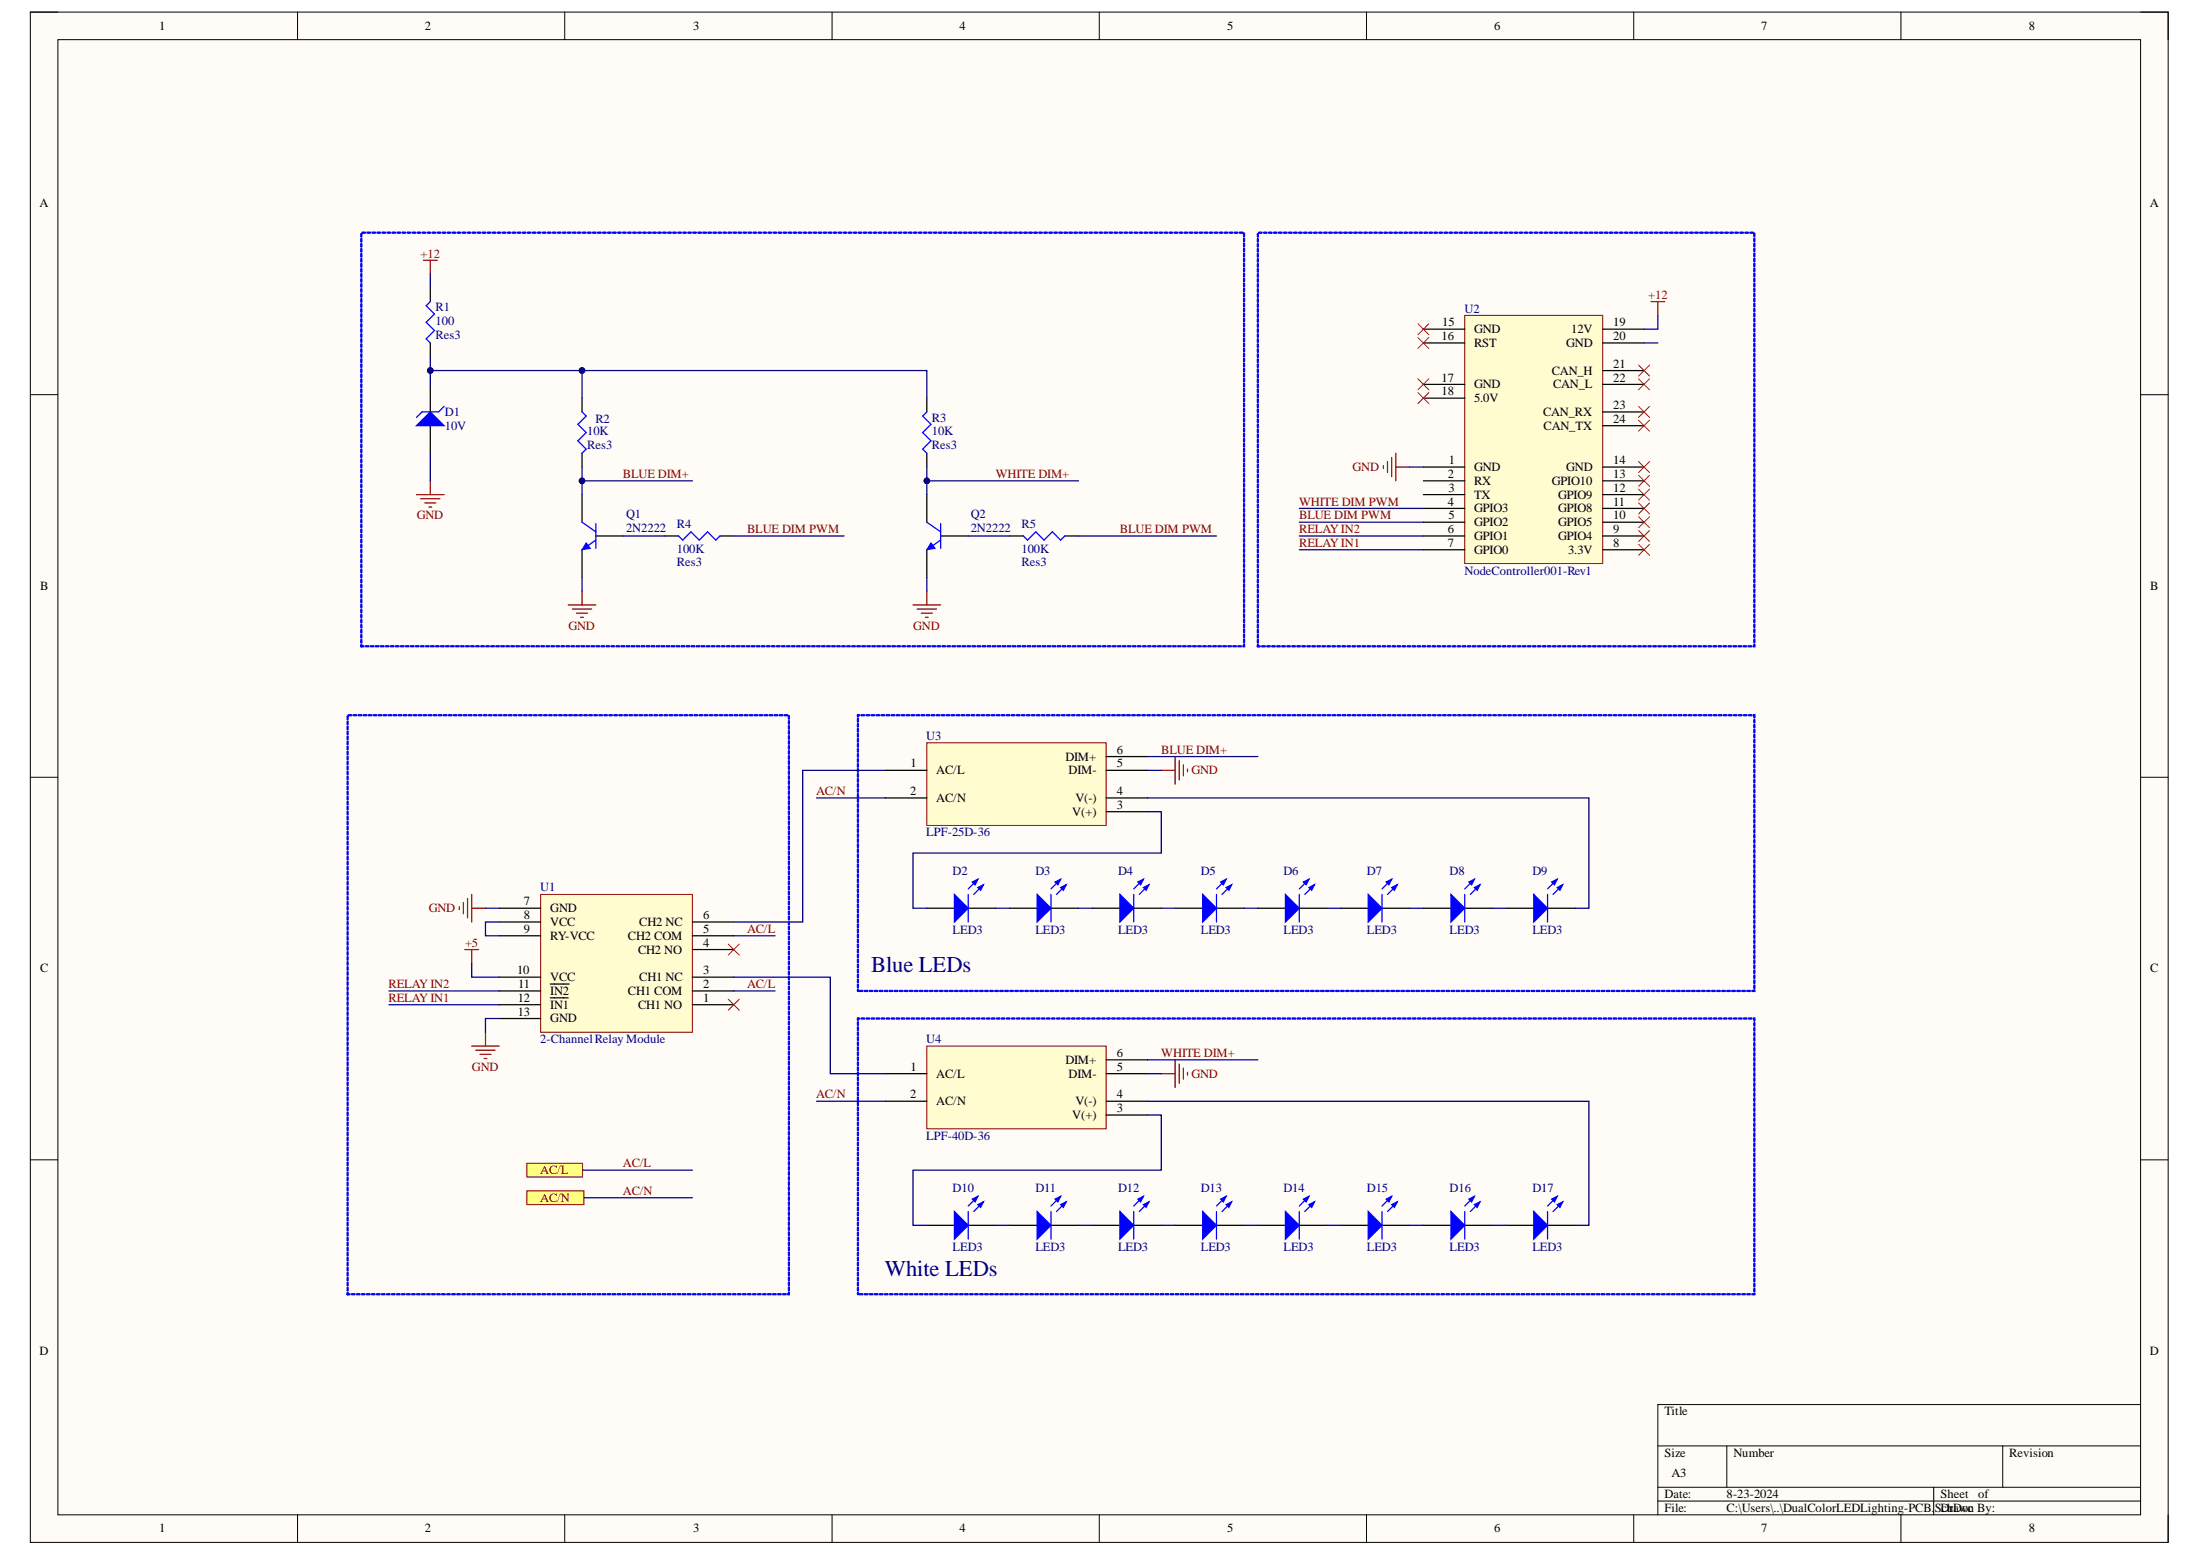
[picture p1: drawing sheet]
# Altium project DualColorLEDLighting-PCB.PrjPcb
1 sheet, 31 parts. Net scope: flat (ports and power ports of the same name join across sheets).

## Sheet DualColorLEDLighting-PCB.SchDoc
size A3; SheetNumber: 1; SheetTotal: 1

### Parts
(Parts that share a designator on the sheet are numbered #1, #2 ... from top to bottom, then left to right.)
D1  10V  [DIODE-0.7]
D2  LED3  [3.5X2.8X1.9]
D3  LED3  [3.5X2.8X1.9]
D4  LED3  [3.5X2.8X1.9]
D5  LED3  [3.5X2.8X1.9]
D6  LED3  [3.5X2.8X1.9]
D7  LED3  [3.5X2.8X1.9]
D8  LED3  [3.5X2.8X1.9]
D9  LED3  [3.5X2.8X1.9]
D10  LED3  [3.5X2.8X1.9]
D11  LED3  [3.5X2.8X1.9]
D12  LED3  [3.5X2.8X1.9]
D13  LED3  [3.5X2.8X1.9]
D14  LED3  [3.5X2.8X1.9]
D15  LED3  [3.5X2.8X1.9]
D16  LED3  [3.5X2.8X1.9]
D17  LED3  [3.5X2.8X1.9]
Q1  2N2222  [TO-226-AA]
Q2  2N2222  [TO-226-AA]
R1  Res3  value 100  [J1-0603]
R2  Res3  value 10K  [J1-0603]
R3  Res3  value 10K  [J1-0603]
R4  Res3  value 100K  [J1-0603]
R5  Res3  value 100K  [J1-0603]
R?#1  Res3  value 10K  [J1-0603]
R?#2  Res3  value 10K  [J1-0603]
U1  2-Channel Relay Module
U2  NodeController001-Rev1
U3  LPF-25D-36
U4  LPF-40D-36
U?  DS 3231 Module  [RAD0.1B]

### Blocks framed on the sheet
Blue LEDs: D2-D9 U3
White LEDs: D10-D17 U4

### Ports
AC/L, AC/N

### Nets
3.3: R?#1.2 R?#2.2 U2.8(3.3V)
+5: U1.10(VCC)
+12: R1.2 U2.19(12V)
GND: D1.1(A) Q1.3(E) Q2.3(E) U1.7(GND) U1.13(GND) U2.1(GND) U2.14(GND) U3.5(DIM-) U4.5(DIM-) U?.6(GND)
AC/L: U1.2(CH1_COM) U1.5(CH2_COM) ; port AC/L
AC/N: U3.2(AC/N) U4.2(AC/N) ; port AC/N
BLUE DIM PWM: R4.1 R5.1 U2.9(GPIO4)
BLUE DIM+: Q1.1(C) R2.2 U3.6(DIM+)
RELAY IN1: U1.12(~{IN1}) U2.7(GPIO0)
RELAY IN2: U1.11(~{IN2}) U2.6(GPIO1)
WHITE DIM PWM: U2.10(GPIO5)
WHITE DIM+: Q2.1(C) R3.1 U4.6(DIM+)
NetD1_2: D1.2(K) R1.1 R2.1 R3.2
NetD2_1: D2.1(A) U3.3(V(+))
NetD2_2: D2.2(K) D3.1(A)
NetD3_2: D3.2(K) D4.1(A)
NetD4_2: D4.2(K) D5.1(A)
NetD5_2: D5.2(K) D6.1(A)
NetD6_2: D6.2(K) D7.1(A)
NetD7_2: D7.2(K) D8.1(A)
NetD8_2: D8.2(K) D9.1(A)
NetD9_2: D9.2(K) U3.4(V(-))
NetD10_1: D10.1(A) U4.3(V(+))
NetD10_2: D10.2(K) D11.1(A)
NetD11_2: D11.2(K) D12.1(A)
NetD12_2: D12.2(K) D13.1(A)
NetD13_2: D13.2(K) D14.1(A)
NetD14_2: D14.2(K) D15.1(A)
NetD15_2: D15.2(K) D16.1(A)
NetD16_2: D16.2(K) D17.1(A)
NetD17_2: D17.2(K) U4.4(V(-))
NetQ1_2: Q1.2(B) R4.2
NetQ2_2: Q2.2(B) R5.2
NetR?#1_1: R?#1.1 U?.2(SQW)
NetR?#2_1: R?#2.1 U?.1(32K)
NetU1_3: U1.3(CH1_NC) U4.1(AC/L)
NetU1_6: U1.6(CH2_NC) U3.1(AC/L)
NetU1_8: U1.8(VCC) U1.9(RY-VCC)

Not connected (* = marked no-connect by the designer): U1 1(CH1_NO)* 4(CH2_NO)*; U2 2(RX)* 3(TX)* 4(GPIO3)* 5(GPIO2) 11(GPIO8) 12(GPIO9) 13(GPIO10) 15(GND)* 16(RST)* 17(GND)* 18(5.0V)* 20(GND) 21(CAN_H)* 22(CAN_L)* 23(CAN_RX)* 24(CAN_TX)*; U? 3(SCL) 4(SDA) 5(VCC)
